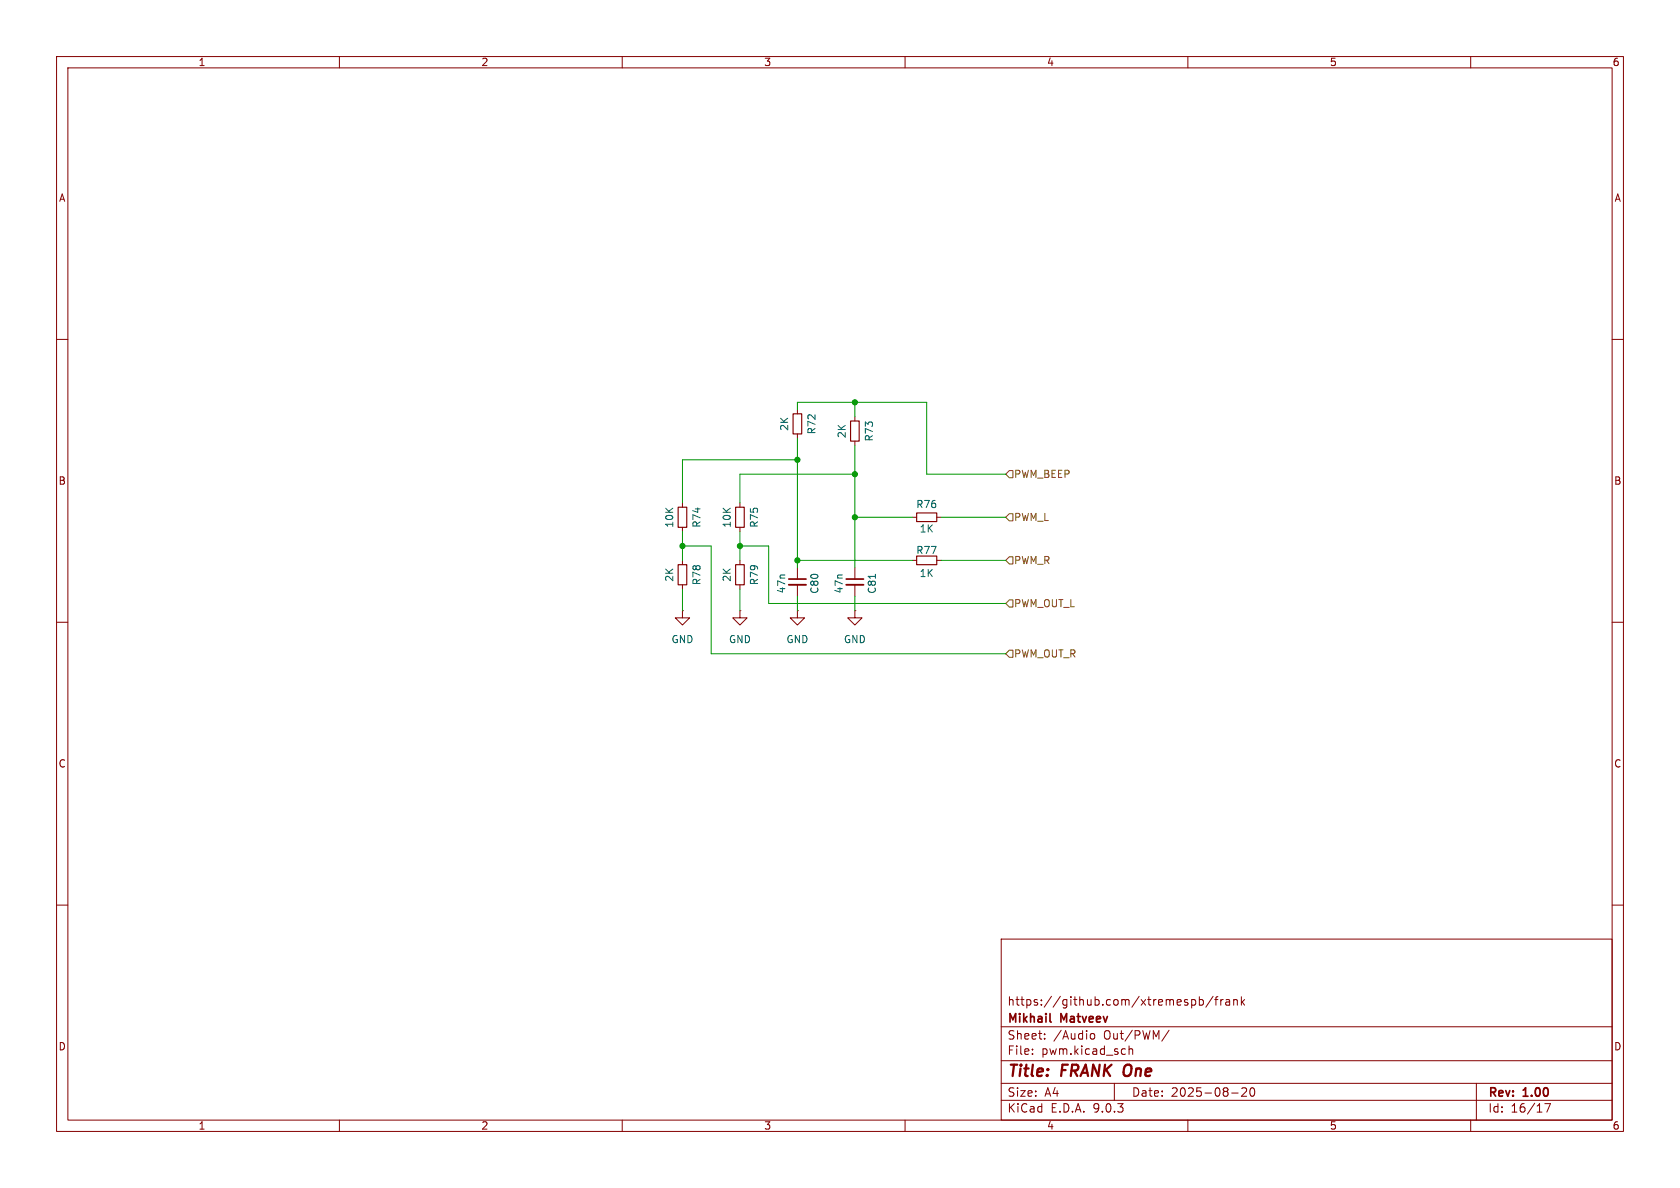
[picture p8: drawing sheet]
(kicad_sch
 (version 20250114)
 (generator "eeschema")
 (generator_version "9.0")
 (paper "A4")
 (title_block
  (title "${NAME} ${MODEL}")
  (date "${DATE}")
  (rev "${VERSION}")
  (company "Mikhail Matveev")
  (comment 1 "https://github.com/xtremespb/frank"))
 (lib_symbols
  (symbol "Device:C_Small"
   (pin_numbers (hide yes))
   (pin_names
    (offset 0.254) (hide yes)) (exclude_from_sim no) (in_bom yes) (on_board yes)
   (property "Reference" "C" (at 0.254 1.778 0) (effects (font (size 1.27 1.27)) (justify left)))
   (property "Value" "C_Small" (at 0.254 -2.032 0) (effects (font (size 1.27 1.27)) (justify left)))
   (property "Footprint" "" (at 0 0 0) (effects (font (size 1.27 1.27)) (hide yes)))
   (property "Datasheet" "~" (at 0 0 0) (effects (font (size 1.27 1.27)) (hide yes)))
   (property "Description" "Unpolarized capacitor, small symbol" (at 0 0 0) (effects (font (size 1.27 1.27)) (hide yes)))
   (symbol "C_Small_0_1"
    (polyline (pts (xy -1.524 0.508) (xy 1.524 0.508)) (stroke (width 0.3048) (type default)) (fill (type none)))
    (polyline (pts (xy -1.524 -0.508) (xy 1.524 -0.508)) (stroke (width 0.3302) (type default)) (fill (type none))))
   (symbol "C_Small_1_1"
    (pin passive line (at 0 2.54 270) (length 2.032) (name "~" (effects (font (size 1.27 1.27)))) (number "1" (effects (font (size 1.27 1.27)))))
    (pin passive line (at 0 -2.54 90) (length 2.032) (name "~" (effects (font (size 1.27 1.27)))) (number "2" (effects (font (size 1.27 1.27))))))
   (embedded_fonts no))
  (symbol "Device:R_Small"
   (pin_numbers (hide yes))
   (pin_names
    (offset 0.254) (hide yes)) (exclude_from_sim no) (in_bom yes) (on_board yes)
   (property "Reference" "R" (at 0 0 90) (effects (font (size 1.016 1.016))))
   (property "Value" "R_Small" (at 1.778 0 90) (effects (font (size 1.27 1.27))))
   (property "Footprint" "" (at 0 0 0) (effects (font (size 1.27 1.27)) (hide yes)))
   (property "Datasheet" "~" (at 0 0 0) (effects (font (size 1.27 1.27)) (hide yes)))
   (property "Description" "Resistor, small symbol" (at 0 0 0) (effects (font (size 1.27 1.27)) (hide yes)))
   (symbol "R_Small_0_1"
    (rectangle (start -0.762 1.778) (end 0.762 -1.778) (stroke (width 0.2032) (type default)) (fill (type none))))
   (symbol "R_Small_1_1"
    (pin passive line (at 0 2.54 270) (length 0.762) (name "~" (effects (font (size 1.27 1.27)))) (number "1" (effects (font (size 1.27 1.27)))))
    (pin passive line (at 0 -2.54 90) (length 0.762) (name "~" (effects (font (size 1.27 1.27)))) (number "2" (effects (font (size 1.27 1.27))))))
   (embedded_fonts no))
  (symbol "R_Small_1"
   (pin_numbers (hide yes))
   (pin_names
    (offset 0.254) (hide yes)) (exclude_from_sim no) (in_bom yes) (on_board yes)
   (property "Reference" "R" (at 0 0 90) (effects (font (size 1.016 1.016))))
   (property "Value" "R_Small" (at 1.778 0 90) (effects (font (size 1.27 1.27))))
   (property "Footprint" "" (at 0 0 0) (effects (font (size 1.27 1.27)) (hide yes)))
   (property "Datasheet" "~" (at 0 0 0) (effects (font (size 1.27 1.27)) (hide yes)))
   (property "Description" "Resistor, small symbol" (at 0 0 0) (effects (font (size 1.27 1.27)) (hide yes)))
   (symbol "R_Small_1_0_1"
    (rectangle (start -0.762 1.778) (end 0.762 -1.778) (stroke (width 0.2032) (type default)) (fill (type none))))
   (symbol "R_Small_1_1_1"
    (pin passive line (at 0 2.54 270) (length 0.762) (name "~" (effects (font (size 1.27 1.27)))) (number "1" (effects (font (size 1.27 1.27)))))
    (pin passive line (at 0 -2.54 90) (length 0.762) (name "~" (effects (font (size 1.27 1.27)))) (number "2" (effects (font (size 1.27 1.27))))))
   (embedded_fonts no))
  (symbol "R_Small_2"
   (pin_numbers (hide yes))
   (pin_names
    (offset 0.254) (hide yes)) (exclude_from_sim no) (in_bom yes) (on_board yes)
   (property "Reference" "R" (at 0 0 90) (effects (font (size 1.016 1.016))))
   (property "Value" "R_Small" (at 1.778 0 90) (effects (font (size 1.27 1.27))))
   (property "Footprint" "" (at 0 0 0) (effects (font (size 1.27 1.27)) (hide yes)))
   (property "Datasheet" "~" (at 0 0 0) (effects (font (size 1.27 1.27)) (hide yes)))
   (property "Description" "Resistor, small symbol" (at 0 0 0) (effects (font (size 1.27 1.27)) (hide yes)))
   (symbol "R_Small_2_0_1"
    (rectangle (start -0.762 1.778) (end 0.762 -1.778) (stroke (width 0.2032) (type default)) (fill (type none))))
   (symbol "R_Small_2_1_1"
    (pin passive line (at 0 2.54 270) (length 0.762) (name "~" (effects (font (size 1.27 1.27)))) (number "1" (effects (font (size 1.27 1.27)))))
    (pin passive line (at 0 -2.54 90) (length 0.762) (name "~" (effects (font (size 1.27 1.27)))) (number "2" (effects (font (size 1.27 1.27))))))
   (embedded_fonts no))
  (symbol "R_Small_3"
   (pin_numbers (hide yes))
   (pin_names
    (offset 0.254) (hide yes)) (exclude_from_sim no) (in_bom yes) (on_board yes)
   (property "Reference" "R" (at 0 0 90) (effects (font (size 1.016 1.016))))
   (property "Value" "R_Small" (at 1.778 0 90) (effects (font (size 1.27 1.27))))
   (property "Footprint" "" (at 0 0 0) (effects (font (size 1.27 1.27)) (hide yes)))
   (property "Datasheet" "~" (at 0 0 0) (effects (font (size 1.27 1.27)) (hide yes)))
   (property "Description" "Resistor, small symbol" (at 0 0 0) (effects (font (size 1.27 1.27)) (hide yes)))
   (symbol "R_Small_3_0_1"
    (rectangle (start -0.762 1.778) (end 0.762 -1.778) (stroke (width 0.2032) (type default)) (fill (type none))))
   (symbol "R_Small_3_1_1"
    (pin passive line (at 0 2.54 270) (length 0.762) (name "~" (effects (font (size 1.27 1.27)))) (number "1" (effects (font (size 1.27 1.27)))))
    (pin passive line (at 0 -2.54 90) (length 0.762) (name "~" (effects (font (size 1.27 1.27)))) (number "2" (effects (font (size 1.27 1.27))))))
   (embedded_fonts no))
  (symbol "R_Small_4"
   (pin_numbers (hide yes))
   (pin_names
    (offset 0.254) (hide yes)) (exclude_from_sim no) (in_bom yes) (on_board yes)
   (property "Reference" "R" (at 0 0 90) (effects (font (size 1.016 1.016))))
   (property "Value" "R_Small" (at 1.778 0 90) (effects (font (size 1.27 1.27))))
   (property "Footprint" "" (at 0 0 0) (effects (font (size 1.27 1.27)) (hide yes)))
   (property "Datasheet" "~" (at 0 0 0) (effects (font (size 1.27 1.27)) (hide yes)))
   (property "Description" "Resistor, small symbol" (at 0 0 0) (effects (font (size 1.27 1.27)) (hide yes)))
   (symbol "R_Small_4_0_1"
    (rectangle (start -0.762 1.778) (end 0.762 -1.778) (stroke (width 0.2032) (type default)) (fill (type none))))
   (symbol "R_Small_4_1_1"
    (pin passive line (at 0 2.54 270) (length 0.762) (name "~" (effects (font (size 1.27 1.27)))) (number "1" (effects (font (size 1.27 1.27)))))
    (pin passive line (at 0 -2.54 90) (length 0.762) (name "~" (effects (font (size 1.27 1.27)))) (number "2" (effects (font (size 1.27 1.27))))))
   (embedded_fonts no))
  (symbol "R_Small_5"
   (pin_numbers (hide yes))
   (pin_names
    (offset 0.254) (hide yes)) (exclude_from_sim no) (in_bom yes) (on_board yes)
   (property "Reference" "R" (at 0 0 90) (effects (font (size 1.016 1.016))))
   (property "Value" "R_Small" (at 1.778 0 90) (effects (font (size 1.27 1.27))))
   (property "Footprint" "" (at 0 0 0) (effects (font (size 1.27 1.27)) (hide yes)))
   (property "Datasheet" "~" (at 0 0 0) (effects (font (size 1.27 1.27)) (hide yes)))
   (property "Description" "Resistor, small symbol" (at 0 0 0) (effects (font (size 1.27 1.27)) (hide yes)))
   (symbol "R_Small_5_0_1"
    (rectangle (start -0.762 1.778) (end 0.762 -1.778) (stroke (width 0.2032) (type default)) (fill (type none))))
   (symbol "R_Small_5_1_1"
    (pin passive line (at 0 2.54 270) (length 0.762) (name "~" (effects (font (size 1.27 1.27)))) (number "1" (effects (font (size 1.27 1.27)))))
    (pin passive line (at 0 -2.54 90) (length 0.762) (name "~" (effects (font (size 1.27 1.27)))) (number "2" (effects (font (size 1.27 1.27))))))
   (embedded_fonts no))
  (symbol "R_Small_6"
   (pin_numbers (hide yes))
   (pin_names
    (offset 0.254) (hide yes)) (exclude_from_sim no) (in_bom yes) (on_board yes)
   (property "Reference" "R" (at 0 0 90) (effects (font (size 1.016 1.016))))
   (property "Value" "R_Small" (at 1.778 0 90) (effects (font (size 1.27 1.27))))
   (property "Footprint" "" (at 0 0 0) (effects (font (size 1.27 1.27)) (hide yes)))
   (property "Datasheet" "~" (at 0 0 0) (effects (font (size 1.27 1.27)) (hide yes)))
   (property "Description" "Resistor, small symbol" (at 0 0 0) (effects (font (size 1.27 1.27)) (hide yes)))
   (symbol "R_Small_6_0_1"
    (rectangle (start -0.762 1.778) (end 0.762 -1.778) (stroke (width 0.2032) (type default)) (fill (type none))))
   (symbol "R_Small_6_1_1"
    (pin passive line (at 0 2.54 270) (length 0.762) (name "~" (effects (font (size 1.27 1.27)))) (number "1" (effects (font (size 1.27 1.27)))))
    (pin passive line (at 0 -2.54 90) (length 0.762) (name "~" (effects (font (size 1.27 1.27)))) (number "2" (effects (font (size 1.27 1.27))))))
   (embedded_fonts no))
  (symbol "R_Small_7"
   (pin_numbers (hide yes))
   (pin_names
    (offset 0.254) (hide yes)) (exclude_from_sim no) (in_bom yes) (on_board yes)
   (property "Reference" "R" (at 0 0 90) (effects (font (size 1.016 1.016))))
   (property "Value" "R_Small" (at 1.778 0 90) (effects (font (size 1.27 1.27))))
   (property "Footprint" "" (at 0 0 0) (effects (font (size 1.27 1.27)) (hide yes)))
   (property "Datasheet" "~" (at 0 0 0) (effects (font (size 1.27 1.27)) (hide yes)))
   (property "Description" "Resistor, small symbol" (at 0 0 0) (effects (font (size 1.27 1.27)) (hide yes)))
   (symbol "R_Small_7_0_1"
    (rectangle (start -0.762 1.778) (end 0.762 -1.778) (stroke (width 0.2032) (type default)) (fill (type none))))
   (symbol "R_Small_7_1_1"
    (pin passive line (at 0 2.54 270) (length 0.762) (name "~" (effects (font (size 1.27 1.27)))) (number "1" (effects (font (size 1.27 1.27)))))
    (pin passive line (at 0 -2.54 90) (length 0.762) (name "~" (effects (font (size 1.27 1.27)))) (number "2" (effects (font (size 1.27 1.27))))))
   (embedded_fonts no))
  (symbol "power:GND"
   (power)
   (pin_numbers (hide yes))
   (pin_names
    (offset 0) (hide yes)) (exclude_from_sim no) (in_bom yes) (on_board yes)
   (property "Reference" "#PWR" (at 0 -6.35 0) (effects (font (size 1.27 1.27)) (hide yes)))
   (property "Value" "GND" (at 0 -3.81 0) (effects (font (size 1.27 1.27))))
   (property "Footprint" "" (at 0 0 0) (effects (font (size 1.27 1.27)) (hide yes)))
   (property "Datasheet" "" (at 0 0 0) (effects (font (size 1.27 1.27)) (hide yes)))
   (property "Description" "Power symbol creates a global label with name \"GND\" , ground" (at 0 0 0) (effects (font (size 1.27 1.27)) (hide yes)))
   (symbol "GND_0_1"
    (polyline (pts (xy 0 0) (xy 0 -1.27) (xy 1.27 -1.27) (xy 0 -2.54) (xy -1.27 -1.27) (xy 0 -1.27)) (stroke (width 0) (type default)) (fill (type none))))
   (symbol "GND_1_1"
    (pin power_in line (at 0 0 270) (length 0) (name "~" (effects (font (size 1.27 1.27)))) (number "1" (effects (font (size 1.27 1.27))))))
   (embedded_fonts no)))
 (junction
  (at 140.97 99.06)
  (diameter 0)
  (color 0 0 0 0))
 (junction
  (at 151.13 71.12)
  (diameter 0)
  (color 0 0 0 0))
 (junction
  (at 140.97 81.28)
  (diameter 0)
  (color 0 0 0 0))
 (junction
  (at 151.13 83.82)
  (diameter 0)
  (color 0 0 0 0))
 (junction
  (at 130.81 96.52)
  (diameter 0)
  (color 0 0 0 0))
 (junction
  (at 120.65 96.52)
  (diameter 0)
  (color 0 0 0 0))
 (junction
  (at 151.13 91.44)
  (diameter 0)
  (color 0 0 0 0))
 (wire
  (pts (xy 151.13 83.82) (xy 151.13 91.44))
  (stroke (width 0) (type default)))
 (wire
  (pts (xy 125.73 115.57) (xy 177.8 115.57))
  (stroke (width 0) (type default)))
 (wire
  (pts (xy 166.37 99.06) (xy 177.8 99.06))
  (stroke (width 0) (type default)))
 (wire
  (pts (xy 125.73 96.52) (xy 125.73 115.57))
  (stroke (width 0) (type default)))
 (wire
  (pts (xy 140.97 105.41) (xy 140.97 107.95))
  (stroke (width 0) (type default)))
 (wire
  (pts (xy 140.97 99.06) (xy 161.29 99.06))
  (stroke (width 0) (type default)))
 (wire
  (pts (xy 130.81 96.52) (xy 130.81 99.06))
  (stroke (width 0) (type default)))
 (wire
  (pts (xy 140.97 71.12) (xy 151.13 71.12))
  (stroke (width 0) (type default)))
 (wire
  (pts (xy 163.83 83.82) (xy 177.8 83.82))
  (stroke (width 0) (type default)))
 (wire
  (pts (xy 120.65 104.14) (xy 120.65 107.95))
  (stroke (width 0) (type default)))
 (wire
  (pts (xy 151.13 71.12) (xy 163.83 71.12))
  (stroke (width 0) (type default)))
 (wire
  (pts (xy 151.13 83.82) (xy 130.81 83.82))
  (stroke (width 0) (type default)))
 (wire
  (pts (xy 120.65 96.52) (xy 120.65 99.06))
  (stroke (width 0) (type default)))
 (wire
  (pts (xy 163.83 71.12) (xy 163.83 83.82))
  (stroke (width 0) (type default)))
 (wire
  (pts (xy 151.13 73.66) (xy 151.13 71.12))
  (stroke (width 0) (type default)))
 (wire
  (pts (xy 166.37 91.44) (xy 177.8 91.44))
  (stroke (width 0) (type default)))
 (wire
  (pts (xy 130.81 104.14) (xy 130.81 107.95))
  (stroke (width 0) (type default)))
 (wire
  (pts (xy 135.89 96.52) (xy 135.89 106.68))
  (stroke (width 0) (type default)))
 (wire
  (pts (xy 130.81 96.52) (xy 135.89 96.52))
  (stroke (width 0) (type default)))
 (wire
  (pts (xy 140.97 77.47) (xy 140.97 81.28))
  (stroke (width 0) (type default)))
 (wire
  (pts (xy 140.97 81.28) (xy 140.97 99.06))
  (stroke (width 0) (type default)))
 (wire
  (pts (xy 151.13 78.74) (xy 151.13 83.82))
  (stroke (width 0) (type default)))
 (wire
  (pts (xy 140.97 72.39) (xy 140.97 71.12))
  (stroke (width 0) (type default)))
 (wire
  (pts (xy 130.81 83.82) (xy 130.81 88.9))
  (stroke (width 0) (type default)))
 (wire
  (pts (xy 135.89 106.68) (xy 177.8 106.68))
  (stroke (width 0) (type default)))
 (wire
  (pts (xy 151.13 91.44) (xy 161.29 91.44))
  (stroke (width 0) (type default)))
 (wire
  (pts (xy 151.13 105.41) (xy 151.13 107.95))
  (stroke (width 0) (type default)))
 (wire
  (pts (xy 140.97 99.06) (xy 140.97 100.33))
  (stroke (width 0) (type default)))
 (wire
  (pts (xy 120.65 93.98) (xy 120.65 96.52))
  (stroke (width 0) (type default)))
 (wire
  (pts (xy 120.65 96.52) (xy 125.73 96.52))
  (stroke (width 0) (type default)))
 (wire
  (pts (xy 120.65 81.28) (xy 140.97 81.28))
  (stroke (width 0) (type default)))
 (wire
  (pts (xy 130.81 93.98) (xy 130.81 96.52))
  (stroke (width 0) (type default)))
 (wire
  (pts (xy 120.65 88.9) (xy 120.65 81.28))
  (stroke (width 0) (type default)))
 (wire
  (pts (xy 151.13 91.44) (xy 151.13 100.33))
  (stroke (width 0) (type default)))
 (hierarchical_label "PWM_OUT_L"
  (shape input)
  (at 177.8 106.68 0)
  (effects (font (size 1.27 1.27)) (justify left)))
 (hierarchical_label "PWM_L"
  (shape input)
  (at 177.8 91.44 0)
  (effects (font (size 1.27 1.27)) (justify left)))
 (hierarchical_label "PWM_BEEP"
  (shape input)
  (at 177.8 83.82 0)
  (effects (font (size 1.27 1.27)) (justify left)))
 (hierarchical_label "PWM_OUT_R"
  (shape input)
  (at 177.8 115.57 0)
  (effects (font (size 1.27 1.27)) (justify left)))
 (hierarchical_label "PWM_R"
  (shape input)
  (at 177.8 99.06 0)
  (effects (font (size 1.27 1.27)) (justify left)))
 (symbol
  (lib_name "R_Small_7")
  (lib_id "Device:R_Small")
  (at 163.83 91.44 90)
  (unit 1)
  (exclude_from_sim no)
  (in_bom yes)
  (on_board yes)
  (dnp no)
  (property "Reference" "R76" (at 163.83 89.154 90) (effects (font (size 1.27 1.27))))
  (property "Value" "1K" (at 163.83 93.472 90) (effects (font (size 1.27 1.27))))
  (property "Footprint" "FRANK:Resistor (0805)" (at 163.83 91.44 0) (effects (font (size 1.27 1.27)) (hide yes)))
  (property "Datasheet" "~" (at 163.83 91.44 0) (effects (font (size 1.27 1.27)) (hide yes)))
  (property "Description" "Resistor, small symbol" (at 163.83 91.44 0) (effects (font (size 1.27 1.27)) (hide yes)))
  (property "AliExpress" "https://www.aliexpress.com/item/1005005945735199.html" (at 163.83 91.44 0) (effects (font (size 1.27 1.27)) (hide yes)))
  (property "Availability" "" (at 163.83 91.44 0) (effects (font (size 1.27 1.27))))
  (property "Check_prices" "" (at 163.83 91.44 0) (effects (font (size 1.27 1.27))))
  (property "Description_1" "" (at 163.83 91.44 0) (effects (font (size 1.27 1.27))))
  (property "MF" "" (at 163.83 91.44 0) (effects (font (size 1.27 1.27))))
  (property "MP" "" (at 163.83 91.44 0) (effects (font (size 1.27 1.27))))
  (property "Package" "" (at 163.83 91.44 0) (effects (font (size 1.27 1.27))))
  (property "Price" "" (at 163.83 91.44 0) (effects (font (size 1.27 1.27))))
  (property "SnapEDA_Link" "" (at 163.83 91.44 0) (effects (font (size 1.27 1.27))))
  (pin "1")
  (pin "2"))
 (symbol
  (lib_id "Device:R_Small")
  (at 163.83 99.06 90)
  (unit 1)
  (exclude_from_sim no)
  (in_bom yes)
  (on_board yes)
  (dnp no)
  (property "Reference" "R77" (at 163.83 97.282 90) (effects (font (size 1.27 1.27))))
  (property "Value" "1K" (at 163.83 101.346 90) (effects (font (size 1.27 1.27))))
  (property "Footprint" "FRANK:Resistor (0805)" (at 163.83 99.06 0) (effects (font (size 1.27 1.27)) (hide yes)))
  (property "Datasheet" "~" (at 163.83 99.06 0) (effects (font (size 1.27 1.27)) (hide yes)))
  (property "Description" "Resistor, small symbol" (at 163.83 99.06 0) (effects (font (size 1.27 1.27)) (hide yes)))
  (property "AliExpress" "https://www.aliexpress.com/item/1005005945735199.html" (at 163.83 99.06 0) (effects (font (size 1.27 1.27)) (hide yes)))
  (property "Availability" "" (at 163.83 99.06 0) (effects (font (size 1.27 1.27))))
  (property "Check_prices" "" (at 163.83 99.06 0) (effects (font (size 1.27 1.27))))
  (property "Description_1" "" (at 163.83 99.06 0) (effects (font (size 1.27 1.27))))
  (property "MF" "" (at 163.83 99.06 0) (effects (font (size 1.27 1.27))))
  (property "MP" "" (at 163.83 99.06 0) (effects (font (size 1.27 1.27))))
  (property "Package" "" (at 163.83 99.06 0) (effects (font (size 1.27 1.27))))
  (property "Price" "" (at 163.83 99.06 0) (effects (font (size 1.27 1.27))))
  (property "SnapEDA_Link" "" (at 163.83 99.06 0) (effects (font (size 1.27 1.27))))
  (pin "1")
  (pin "2"))
 (symbol
  (lib_name "R_Small_6")
  (lib_id "Device:R_Small")
  (at 151.13 76.2 0)
  (unit 1)
  (exclude_from_sim no)
  (in_bom yes)
  (on_board yes)
  (dnp no)
  (property "Reference" "R73" (at 153.67 76.2 90) (effects (font (size 1.27 1.27))))
  (property "Value" "2K" (at 148.844 76.2 90) (effects (font (size 1.27 1.27))))
  (property "Footprint" "FRANK:Resistor (0805)" (at 151.13 76.2 0) (effects (font (size 1.27 1.27)) (hide yes)))
  (property "Datasheet" "~" (at 151.13 76.2 0) (effects (font (size 1.27 1.27)) (hide yes)))
  (property "Description" "Resistor, small symbol" (at 151.13 76.2 0) (effects (font (size 1.27 1.27)) (hide yes)))
  (property "AliExpress" "https://www.aliexpress.com/item/1005005945735199.html" (at 151.13 76.2 0) (effects (font (size 1.27 1.27)) (hide yes)))
  (property "Availability" "" (at 151.13 76.2 0) (effects (font (size 1.27 1.27))))
  (property "Check_prices" "" (at 151.13 76.2 0) (effects (font (size 1.27 1.27))))
  (property "Description_1" "" (at 151.13 76.2 0) (effects (font (size 1.27 1.27))))
  (property "MF" "" (at 151.13 76.2 0) (effects (font (size 1.27 1.27))))
  (property "MP" "" (at 151.13 76.2 0) (effects (font (size 1.27 1.27))))
  (property "Package" "" (at 151.13 76.2 0) (effects (font (size 1.27 1.27))))
  (property "Price" "" (at 151.13 76.2 0) (effects (font (size 1.27 1.27))))
  (property "SnapEDA_Link" "" (at 151.13 76.2 0) (effects (font (size 1.27 1.27))))
  (pin "1")
  (pin "2"))
 (symbol
  (lib_name "R_Small_5")
  (lib_id "Device:R_Small")
  (at 140.97 74.93 0)
  (unit 1)
  (exclude_from_sim no)
  (in_bom yes)
  (on_board yes)
  (dnp no)
  (property "Reference" "R72" (at 143.51 74.93 90) (effects (font (size 1.27 1.27))))
  (property "Value" "2K" (at 138.684 74.93 90) (effects (font (size 1.27 1.27))))
  (property "Footprint" "FRANK:Resistor (0805)" (at 140.97 74.93 0) (effects (font (size 1.27 1.27)) (hide yes)))
  (property "Datasheet" "~" (at 140.97 74.93 0) (effects (font (size 1.27 1.27)) (hide yes)))
  (property "Description" "Resistor, small symbol" (at 140.97 74.93 0) (effects (font (size 1.27 1.27)) (hide yes)))
  (property "AliExpress" "https://www.aliexpress.com/item/1005005945735199.html" (at 140.97 74.93 0) (effects (font (size 1.27 1.27)) (hide yes)))
  (property "Availability" "" (at 140.97 74.93 0) (effects (font (size 1.27 1.27))))
  (property "Check_prices" "" (at 140.97 74.93 0) (effects (font (size 1.27 1.27))))
  (property "Description_1" "" (at 140.97 74.93 0) (effects (font (size 1.27 1.27))))
  (property "MF" "" (at 140.97 74.93 0) (effects (font (size 1.27 1.27))))
  (property "MP" "" (at 140.97 74.93 0) (effects (font (size 1.27 1.27))))
  (property "Package" "" (at 140.97 74.93 0) (effects (font (size 1.27 1.27))))
  (property "Price" "" (at 140.97 74.93 0) (effects (font (size 1.27 1.27))))
  (property "SnapEDA_Link" "" (at 140.97 74.93 0) (effects (font (size 1.27 1.27))))
  (pin "1")
  (pin "2"))
 (symbol
  (lib_id "Device:C_Small")
  (at 140.97 102.87 0)
  (unit 1)
  (exclude_from_sim no)
  (in_bom yes)
  (on_board yes)
  (dnp no)
  (property "Reference" "C80" (at 144.018 103.124 90) (effects (font (size 1.27 1.27))))
  (property "Value" "47n" (at 138.176 103.124 90) (effects (font (size 1.27 1.27))))
  (property "Footprint" "FRANK:Capacitor (0805)" (at 140.97 102.87 0) (effects (font (size 1.27 1.27)) (hide yes)))
  (property "Datasheet" "https://eu.mouser.com/datasheet/2/40/KGM_X7R-3223212.pdf" (at 140.97 102.87 0) (effects (font (size 1.27 1.27)) (hide yes)))
  (property "Description" "Unpolarized capacitor, small symbol" (at 140.97 102.87 0) (effects (font (size 1.27 1.27)) (hide yes)))
  (property "AliExpress" "https://www.aliexpress.com/item/33008008276.html" (at 140.97 102.87 0) (effects (font (size 1.27 1.27)) (hide yes)))
  (property "Availability" "" (at 140.97 102.87 0) (effects (font (size 1.27 1.27))))
  (property "Check_prices" "" (at 140.97 102.87 0) (effects (font (size 1.27 1.27))))
  (property "Description_1" "" (at 140.97 102.87 0) (effects (font (size 1.27 1.27))))
  (property "MF" "" (at 140.97 102.87 0) (effects (font (size 1.27 1.27))))
  (property "MP" "" (at 140.97 102.87 0) (effects (font (size 1.27 1.27))))
  (property "Package" "" (at 140.97 102.87 0) (effects (font (size 1.27 1.27))))
  (property "Price" "" (at 140.97 102.87 0) (effects (font (size 1.27 1.27))))
  (property "SnapEDA_Link" "" (at 140.97 102.87 0) (effects (font (size 1.27 1.27))))
  (pin "1")
  (pin "2"))
 (symbol
  (lib_id "power:GND")
  (at 140.97 107.95 0)
  (unit 1)
  (exclude_from_sim no)
  (in_bom yes)
  (on_board yes)
  (dnp no)
  (property "Reference" "#PWR0159" (at 140.97 114.3 0) (effects (font (size 1.27 1.27)) (hide yes)))
  (property "Value" "GND" (at 140.97 113.03 0) (effects (font (size 1.27 1.27))))
  (property "Footprint" "" (at 140.97 107.95 0) (effects (font (size 1.27 1.27)) (hide yes)))
  (property "Datasheet" "" (at 140.97 107.95 0) (effects (font (size 1.27 1.27)) (hide yes)))
  (property "Description" "Power symbol creates a global label with name \"GND\" , ground" (at 140.97 107.95 0) (effects (font (size 1.27 1.27)) (hide yes)))
  (pin "1"))
 (symbol
  (lib_id "power:GND")
  (at 120.65 107.95 0)
  (unit 1)
  (exclude_from_sim no)
  (in_bom yes)
  (on_board yes)
  (dnp no)
  (fields_autoplaced yes)
  (property "Reference" "#PWR0157" (at 120.65 114.3 0) (effects (font (size 1.27 1.27)) (hide yes)))
  (property "Value" "GND" (at 120.65 113.03 0) (effects (font (size 1.27 1.27))))
  (property "Footprint" "" (at 120.65 107.95 0) (effects (font (size 1.27 1.27)) (hide yes)))
  (property "Datasheet" "" (at 120.65 107.95 0) (effects (font (size 1.27 1.27)) (hide yes)))
  (property "Description" "Power symbol creates a global label with name \"GND\" , ground" (at 120.65 107.95 0) (effects (font (size 1.27 1.27)) (hide yes)))
  (pin "1"))
 (symbol
  (lib_name "R_Small_4")
  (lib_id "Device:R_Small")
  (at 130.81 91.44 0)
  (unit 1)
  (exclude_from_sim no)
  (in_bom yes)
  (on_board yes)
  (dnp no)
  (property "Reference" "R75" (at 133.35 91.44 90) (effects (font (size 1.27 1.27))))
  (property "Value" "10K" (at 128.524 91.44 90) (effects (font (size 1.27 1.27))))
  (property "Footprint" "FRANK:Resistor (0805)" (at 130.81 91.44 0) (effects (font (size 1.27 1.27)) (hide yes)))
  (property "Datasheet" "~" (at 130.81 91.44 0) (effects (font (size 1.27 1.27)) (hide yes)))
  (property "Description" "Resistor, small symbol" (at 130.81 91.44 0) (effects (font (size 1.27 1.27)) (hide yes)))
  (property "AliExpress" "https://www.aliexpress.com/item/1005005945735199.html" (at 130.81 91.44 0) (effects (font (size 1.27 1.27)) (hide yes)))
  (property "Availability" "" (at 130.81 91.44 0) (effects (font (size 1.27 1.27))))
  (property "Check_prices" "" (at 130.81 91.44 0) (effects (font (size 1.27 1.27))))
  (property "Description_1" "" (at 130.81 91.44 0) (effects (font (size 1.27 1.27))))
  (property "MF" "" (at 130.81 91.44 0) (effects (font (size 1.27 1.27))))
  (property "MP" "" (at 130.81 91.44 0) (effects (font (size 1.27 1.27))))
  (property "Package" "" (at 130.81 91.44 0) (effects (font (size 1.27 1.27))))
  (property "Price" "" (at 130.81 91.44 0) (effects (font (size 1.27 1.27))))
  (property "SnapEDA_Link" "" (at 130.81 91.44 0) (effects (font (size 1.27 1.27))))
  (pin "1")
  (pin "2"))
 (symbol
  (lib_name "R_Small_3")
  (lib_id "Device:R_Small")
  (at 130.81 101.6 0)
  (unit 1)
  (exclude_from_sim no)
  (in_bom yes)
  (on_board yes)
  (dnp no)
  (property "Reference" "R79" (at 133.35 101.6 90) (effects (font (size 1.27 1.27))))
  (property "Value" "2K" (at 128.524 101.6 90) (effects (font (size 1.27 1.27))))
  (property "Footprint" "FRANK:Resistor (0805)" (at 130.81 101.6 0) (effects (font (size 1.27 1.27)) (hide yes)))
  (property "Datasheet" "~" (at 130.81 101.6 0) (effects (font (size 1.27 1.27)) (hide yes)))
  (property "Description" "Resistor, small symbol" (at 130.81 101.6 0) (effects (font (size 1.27 1.27)) (hide yes)))
  (property "AliExpress" "https://www.aliexpress.com/item/1005005945735199.html" (at 130.81 101.6 0) (effects (font (size 1.27 1.27)) (hide yes)))
  (property "Availability" "" (at 130.81 101.6 0) (effects (font (size 1.27 1.27))))
  (property "Check_prices" "" (at 130.81 101.6 0) (effects (font (size 1.27 1.27))))
  (property "Description_1" "" (at 130.81 101.6 0) (effects (font (size 1.27 1.27))))
  (property "MF" "" (at 130.81 101.6 0) (effects (font (size 1.27 1.27))))
  (property "MP" "" (at 130.81 101.6 0) (effects (font (size 1.27 1.27))))
  (property "Package" "" (at 130.81 101.6 0) (effects (font (size 1.27 1.27))))
  (property "Price" "" (at 130.81 101.6 0) (effects (font (size 1.27 1.27))))
  (property "SnapEDA_Link" "" (at 130.81 101.6 0) (effects (font (size 1.27 1.27))))
  (pin "1")
  (pin "2"))
 (symbol
  (lib_name "R_Small_2")
  (lib_id "Device:R_Small")
  (at 120.65 101.6 0)
  (unit 1)
  (exclude_from_sim no)
  (in_bom yes)
  (on_board yes)
  (dnp no)
  (property "Reference" "R78" (at 123.19 101.6 90) (effects (font (size 1.27 1.27))))
  (property "Value" "2K" (at 118.364 101.6 90) (effects (font (size 1.27 1.27))))
  (property "Footprint" "FRANK:Resistor (0805)" (at 120.65 101.6 0) (effects (font (size 1.27 1.27)) (hide yes)))
  (property "Datasheet" "~" (at 120.65 101.6 0) (effects (font (size 1.27 1.27)) (hide yes)))
  (property "Description" "Resistor, small symbol" (at 120.65 101.6 0) (effects (font (size 1.27 1.27)) (hide yes)))
  (property "AliExpress" "https://www.aliexpress.com/item/1005005945735199.html" (at 120.65 101.6 0) (effects (font (size 1.27 1.27)) (hide yes)))
  (property "Availability" "" (at 120.65 101.6 0) (effects (font (size 1.27 1.27))))
  (property "Check_prices" "" (at 120.65 101.6 0) (effects (font (size 1.27 1.27))))
  (property "Description_1" "" (at 120.65 101.6 0) (effects (font (size 1.27 1.27))))
  (property "MF" "" (at 120.65 101.6 0) (effects (font (size 1.27 1.27))))
  (property "MP" "" (at 120.65 101.6 0) (effects (font (size 1.27 1.27))))
  (property "Package" "" (at 120.65 101.6 0) (effects (font (size 1.27 1.27))))
  (property "Price" "" (at 120.65 101.6 0) (effects (font (size 1.27 1.27))))
  (property "SnapEDA_Link" "" (at 120.65 101.6 0) (effects (font (size 1.27 1.27))))
  (pin "1")
  (pin "2"))
 (symbol
  (lib_id "power:GND")
  (at 130.81 107.95 0)
  (unit 1)
  (exclude_from_sim no)
  (in_bom yes)
  (on_board yes)
  (dnp no)
  (fields_autoplaced yes)
  (property "Reference" "#PWR0158" (at 130.81 114.3 0) (effects (font (size 1.27 1.27)) (hide yes)))
  (property "Value" "GND" (at 130.81 113.03 0) (effects (font (size 1.27 1.27))))
  (property "Footprint" "" (at 130.81 107.95 0) (effects (font (size 1.27 1.27)) (hide yes)))
  (property "Datasheet" "" (at 130.81 107.95 0) (effects (font (size 1.27 1.27)) (hide yes)))
  (property "Description" "Power symbol creates a global label with name \"GND\" , ground" (at 130.81 107.95 0) (effects (font (size 1.27 1.27)) (hide yes)))
  (pin "1"))
 (symbol
  (lib_id "Device:C_Small")
  (at 151.13 102.87 0)
  (unit 1)
  (exclude_from_sim no)
  (in_bom yes)
  (on_board yes)
  (dnp no)
  (property "Reference" "C81" (at 154.178 103.124 90) (effects (font (size 1.27 1.27))))
  (property "Value" "47n" (at 148.336 103.124 90) (effects (font (size 1.27 1.27))))
  (property "Footprint" "FRANK:Capacitor (0805)" (at 151.13 102.87 0) (effects (font (size 1.27 1.27)) (hide yes)))
  (property "Datasheet" "https://eu.mouser.com/datasheet/2/40/KGM_X7R-3223212.pdf" (at 151.13 102.87 0) (effects (font (size 1.27 1.27)) (hide yes)))
  (property "Description" "Unpolarized capacitor, small symbol" (at 151.13 102.87 0) (effects (font (size 1.27 1.27)) (hide yes)))
  (property "AliExpress" "https://www.aliexpress.com/item/33008008276.html" (at 151.13 102.87 0) (effects (font (size 1.27 1.27)) (hide yes)))
  (property "Availability" "" (at 151.13 102.87 0) (effects (font (size 1.27 1.27))))
  (property "Check_prices" "" (at 151.13 102.87 0) (effects (font (size 1.27 1.27))))
  (property "Description_1" "" (at 151.13 102.87 0) (effects (font (size 1.27 1.27))))
  (property "MF" "" (at 151.13 102.87 0) (effects (font (size 1.27 1.27))))
  (property "MP" "" (at 151.13 102.87 0) (effects (font (size 1.27 1.27))))
  (property "Package" "" (at 151.13 102.87 0) (effects (font (size 1.27 1.27))))
  (property "Price" "" (at 151.13 102.87 0) (effects (font (size 1.27 1.27))))
  (property "SnapEDA_Link" "" (at 151.13 102.87 0) (effects (font (size 1.27 1.27))))
  (pin "1")
  (pin "2"))
 (symbol
  (lib_id "power:GND")
  (at 151.13 107.95 0)
  (unit 1)
  (exclude_from_sim no)
  (in_bom yes)
  (on_board yes)
  (dnp no)
  (fields_autoplaced yes)
  (property "Reference" "#PWR0160" (at 151.13 114.3 0) (effects (font (size 1.27 1.27)) (hide yes)))
  (property "Value" "GND" (at 151.13 113.03 0) (effects (font (size 1.27 1.27))))
  (property "Footprint" "" (at 151.13 107.95 0) (effects (font (size 1.27 1.27)) (hide yes)))
  (property "Datasheet" "" (at 151.13 107.95 0) (effects (font (size 1.27 1.27)) (hide yes)))
  (property "Description" "Power symbol creates a global label with name \"GND\" , ground" (at 151.13 107.95 0) (effects (font (size 1.27 1.27)) (hide yes)))
  (pin "1"))
 (symbol
  (lib_name "R_Small_1")
  (lib_id "Device:R_Small")
  (at 120.65 91.44 0)
  (unit 1)
  (exclude_from_sim no)
  (in_bom yes)
  (on_board yes)
  (dnp no)
  (property "Reference" "R74" (at 123.19 91.44 90) (effects (font (size 1.27 1.27))))
  (property "Value" "10K" (at 118.364 91.44 90) (effects (font (size 1.27 1.27))))
  (property "Footprint" "FRANK:Resistor (0805)" (at 120.65 91.44 0) (effects (font (size 1.27 1.27)) (hide yes)))
  (property "Datasheet" "~" (at 120.65 91.44 0) (effects (font (size 1.27 1.27)) (hide yes)))
  (property "Description" "Resistor, small symbol" (at 120.65 91.44 0) (effects (font (size 1.27 1.27)) (hide yes)))
  (property "AliExpress" "https://www.aliexpress.com/item/1005005945735199.html" (at 120.65 91.44 0) (effects (font (size 1.27 1.27)) (hide yes)))
  (property "Availability" "" (at 120.65 91.44 0) (effects (font (size 1.27 1.27))))
  (property "Check_prices" "" (at 120.65 91.44 0) (effects (font (size 1.27 1.27))))
  (property "Description_1" "" (at 120.65 91.44 0) (effects (font (size 1.27 1.27))))
  (property "MF" "" (at 120.65 91.44 0) (effects (font (size 1.27 1.27))))
  (property "MP" "" (at 120.65 91.44 0) (effects (font (size 1.27 1.27))))
  (property "Package" "" (at 120.65 91.44 0) (effects (font (size 1.27 1.27))))
  (property "Price" "" (at 120.65 91.44 0) (effects (font (size 1.27 1.27))))
  (property "SnapEDA_Link" "" (at 120.65 91.44 0) (effects (font (size 1.27 1.27))))
  (pin "1")
  (pin "2")))
